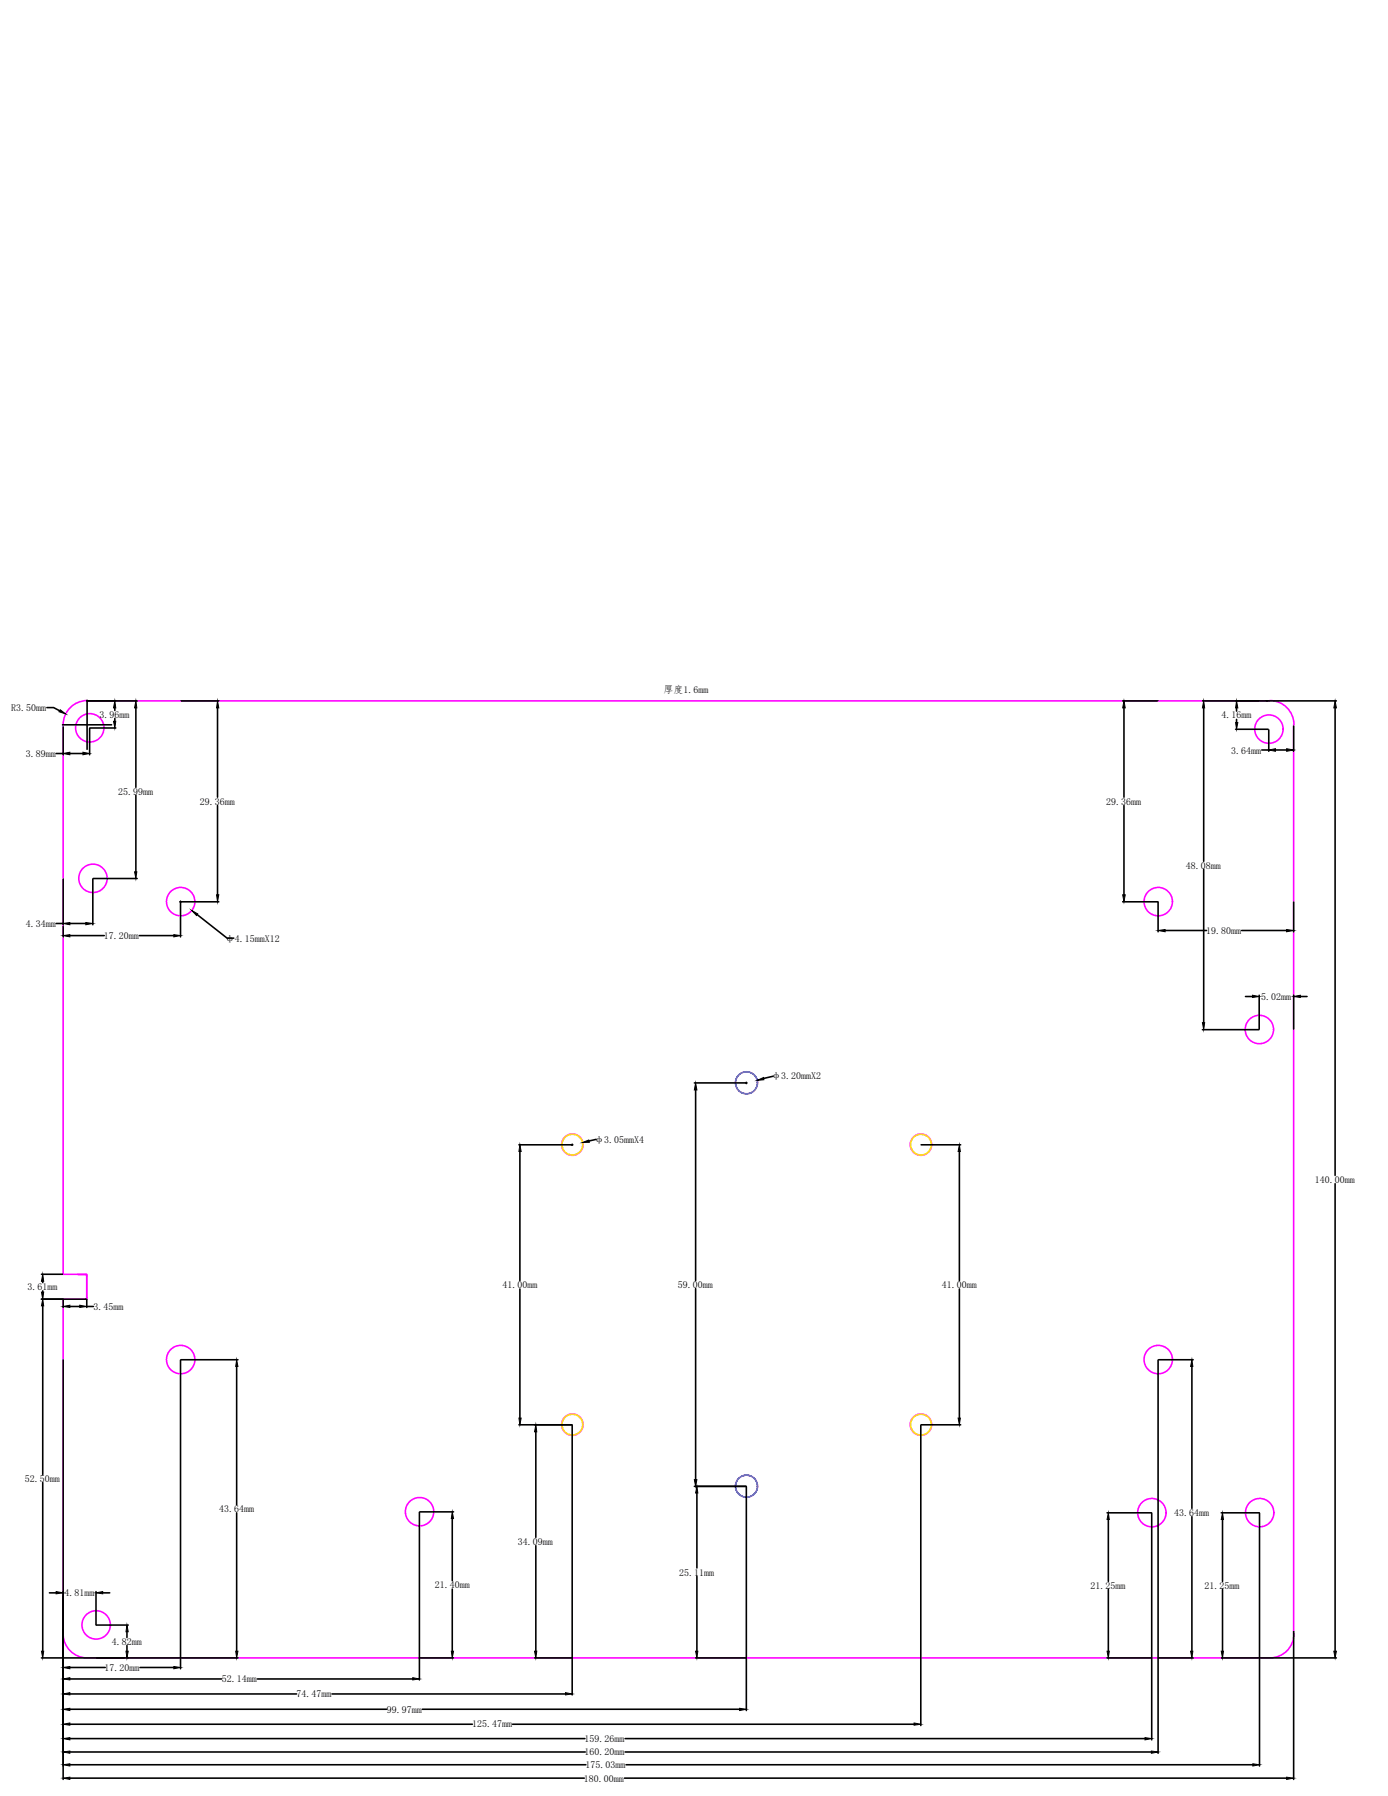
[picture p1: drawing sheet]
<svg xmlns="http://www.w3.org/2000/svg" width="216mm" height="279mm" viewBox="0 0 216 279" stroke-linecap="round" stroke-linejoin="round" font-family="sans-serif">
<!-- layer: 0 -->
<g fill="none" stroke="#f0f" stroke-width=".25">
<path d="M9.8 112.8v85.4l3.7 .1v3.8h-3.7v52.1M13.5 109h184M13.6 109a3.7 3.7 0 0 0-3.8 3.7M197.5 109a3.7 3.7 0 0 1 3.8 3.7M201.2 112.8v141.4M12.1 198.3h1.4v3.8h-1.4M9.8 254.2a3.7 3.7 0 0 0 3.8 3.7M13.5 257.9h184M201.3 254.2a3.7 3.7 0 0 1-3.8 3.7"/>
<circle cx="14" cy="113.2" r="2.21"/>
<circle cx="197.4" cy="113.4" r="2.21"/>
<circle cx="14.5" cy="136.6" r="2.21"/>
<circle cx="28.1" cy="140.3" r="2.21"/>
<circle cx="180.2" cy="140.3" r="2.21"/>
<circle cx="89" cy="178.1" r="1.66"/>
<circle cx="143.3" cy="178.1" r="1.66"/>
<circle cx="195.9" cy="160.2" r="2.21"/>
<circle cx="28.1" cy="211.5" r="2.21"/>
<circle cx="180.2" cy="211.5" r="2.21"/>
<circle cx="65.3" cy="235.2" r="2.21"/>
<circle cx="89" cy="221.6" r="1.66"/>
<circle cx="143.3" cy="221.6" r="1.66"/>
<circle cx="179.2" cy="235.3" r="2.21"/>
<circle cx="195.9" cy="235.3" r="2.21"/>
<circle cx="15" cy="252.8" r="2.21"/>
</g>
<g fill="none" stroke="#00f" stroke-width=".25">
<circle cx="116.1" cy="168.4" r="1.71"/>
<circle cx="116.1" cy="231.2" r="1.71"/>
</g>
<g fill="none" stroke="#ff0" stroke-width=".25">
<circle cx="89" cy="178.1" r="1.61"/>
<circle cx="143.3" cy="178.1" r="1.61"/>
<circle cx="89" cy="221.6" r="1.61"/>
<circle cx="143.3" cy="221.6" r="1.61"/>
</g>
<g fill="none" stroke="#000" stroke-width=".25">
<path d="M7.3 110.1h1l1 .5M8.7 117.2h1.1M9.7 112.8h3.6M9.8 113.1v4.3M10.9 117.2h2M13.4 112.8h.2M13.5 109h7.8M13.5 108.9v3.7M13.5 112.7v.2M13.5 113v3.6M13.7 112.8h3.7M13.9 113.3v4.1"/>
<path d="M14 113.3h4M17.9 110.1v.4M17.9 111.8v.4M21.1 110.1v12.4M28.2 109h5.8M33.8 110.1v13.9M174.6 109h5.5M174.8 110.1v13.9M187 109h20.9M187.2 110.1v23.9M192.2 113.5h5.1M192.3 110.1v.5"/>
<path d="M192.3 111.9v.5M196.3 116.7h1.1M197.4 113.5v3.4M198.4 116.7h1.7M201.2 113v3.9M207.7 110.1v72.8M9.8 136.8v7.1M14.4 136.8v7.1M14.5 136.7h6.8M21.1 123.7v11.9M33.8 125.3v13.9M174.8 125.3v13.9"/>
<path d="M187.2 135.2v23.9M8.7 143.7h1.1M9.8 144.2v1.5M10.9 143.7h2.4M10.9 145.5h5.3M21.7 145.5h5.3M28 140.3h6M28.1 140.2v5.5M30.7 142.3l4.6 3.6h1.1M174.6 140.3h5.5M180.1 140.3v4.7M181.2 144.8h6.5"/>
<path d="M193.1 144.8h7M193.7 155h1.1M195.9 154.8v5.3M201.2 140.3v4.7M201.2 154.8v5.3M202.3 155h1M80.7 178.1h8.4M80.9 179.1v20.1M89 178v.1M92.7 177.3l-1.1 .2M108 168.5h8.2M108.2 169.6v29.6"/>
<path d="M116.1 168.4v.2M120.3 167.4l-1.5 .4M143.3 178.1h6.1M149.2 179.1v20.1M187 160.2h8.8M6.4 198.2h3.3M6.6 199.3v.2M207.7 184.1v72.8M6.4 202.1h7M6.6 200.8v.2M6.6 203.1v26.3M9.8 202.2v1.2"/>
<path d="M9.8 211.6v65.2M10.9 203.2h1.5M13.5 202.2v1.2M13.5 203.2h1M28.1 211.6v48M28.2 211.5h8.8M36.8 212.6v21.5M80.9 200.5v20.1M108.2 200.5v29.7M149.2 200.5v20.1M180.1 211.6v61.2M180.2 211.5h5.4"/>
<path d="M185.4 212.6v22.1M6.6 230.6v26.3M36.8 235.3v21.6M65.2 235.2v26.1M65.3 235.2h5.2M70.3 236.2v9.7M80.7 221.7h8.3M83.3 222.7v16.5M89 221.8v41.9M108 231.2h8M108.4 232.3v11.6M116.1 231.3v34.8"/>
<path d="M143.2 221.8v46.6M143.3 221.7h6.1M172.2 235.3h6.9M172.4 236.4v9.6M179.1 235.4v35.3M185.4 235.9v21M190 235.3h5.9M190.2 236.4v9.6M195.9 235.4v39.3M6.4 257.9h30.6M7.7 247.8h1M10.9 259.4h5.5"/>
<path d="M14.9 247.6v5.2M15 252.8h4.9M16 247.8h1.1M19.7 253.9v.8M19.7 256v.9M21.8 259.4h5.2M65.3 257.9h5.2M70.3 247.2v9.7M83.1 257.9h5.9M83.3 240.5v16.4M108.2 257.9h7.8M108.4 245.2v11.7"/>
<path d="M172.2 257.9h6.9M172.4 247.3v9.6M180.2 257.9h5.4M190 257.9h5.9M190.2 247.3v9.6M196 257.9h11.9M201.2 253.8v23M10.9 261.2h23.6M10.9 263.5h35.2M10.9 268.2h62.6M10.9 270.5h80.1M10.9 272.6h80.1"/>
<path d="M10.9 274.5h80.2M10.9 265.9h49.2M10.9 276.6h80M40 261.2h24.2M51.6 263.5h36.4M65.7 265.9h49.3M79.7 268.2h62.5M97.1 276.6h103M97.2 270.5h80.9M97.2 272.6h81.9M97.4 274.5h97.5"/>
</g>
<g fill="#000" stroke="#000" stroke-width=".16">
<path d="M9.4 110.4l.8 .7-1-.4zM9.8 117.2l1.1-.2v.4zM12.9 117l1 .2-1 .2zM17.7 112.2h.3l-.1 1.1zM17.9 109l.1 1.1h-.3zM21.1 109l.2 1.1h-.4zM33.8 109l.2 1.1h-.3zM174.8 109l.2 1.1h-.4zM187.2 109l.2 1.1h-.4zM192.2 112.4h.3l-.2 1.1zM192.3 109l.2 1.1h-.3zM197.4 116.7l1-.2v.4z"/>
<path d="M200.1 116.5l1.1 .2-1.1 .2zM207.7 109l.2 1.1h-.4zM20.9 135.6h.4l-.2 1.1zM33.7 139.2h.3l-.2 1.1zM174.6 139.2h.4l-.2 1.1zM9.8 143.7l1.1-.2v.4zM9.8 145.5l1.1-.1v.3zM13.3 143.5l1.1 .2-1.1 .2zM27 145.4l1.1 .1-1.1 .2zM29.8 141.6l1 .6-.2 .2zM180.1 144.8l1.1-.2v.4zM187 159.1h.4l-.2 1.1z"/>
<path d="M194.8 154.8l1.1 .2-1.1 .2zM200.1 144.6l1.1 .2-1.1 .2zM201.2 155l1.1-.2v.4zM80.9 178.1l.2 1h-.4zM90.6 177.7l1-.4 .1 .4zM108.2 168.5l.2 1.1h-.4zM117.8 168.1l1-.5v.4zM149.2 178.1l.2 1h-.4zM6.6 198.2l.2 1.1h-.4zM6.6 202.1l.2 1h-.4zM6.4 201h.4l-.2 1.1zM9.8 203.2l1.1-.2v.4z"/>
<path d="M12.4 203l1.1 .2-1.1 .2zM36.8 211.5l.2 1.1h-.3zM185.4 211.5l.1 1.1h-.3zM70.3 235.2l.2 1h-.3zM80.7 220.6h.4l-.2 1.1zM83.3 221.7l.2 1h-.4zM108 230.2h.4l-.2 1zM108.4 231.2l.1 1.1h-.3zM149 220.6h.4l-.2 1.1zM172.4 235.3l.1 1.1h-.3zM190.2 235.3l.1 1.1h-.3zM6.4 256.9h.4l-.2 1z"/>
<path d="M8.7 247.6l1.1 .2-1.1 .1zM9.8 259.4l1.1-.1v.3zM14.9 247.8l1.1-.2v.3zM19.7 252.8l.2 1.1h-.3zM19.6 256.9h.3l-.2 1zM27 259.3l1.1 .1-1.1 .2zM36.7 256.9h.3l-.2 1zM70.2 256.9h.3l-.2 1zM83.1 256.9h.4l-.2 1zM108.2 256.9h.3l-.1 1zM172.2 256.9h.3l-.1 1zM185.2 256.9h.3l-.1 1z"/>
<path d="M190 256.9h.3l-.1 1zM207.5 256.9h.4l-.2 1zM9.8 261.2l1.1-.2v.3zM9.8 263.5l1.1-.2v.4zM9.8 268.2l1.1-.2v.4zM9.8 270.5l1.1-.2v.4zM9.8 272.6l1.1-.2v.4zM9.8 274.5l1.1-.1v.3zM9.8 265.9l1.1-.1v.3zM9.8 276.6l1.1-.1v.3zM64.2 261l1 .2-1 .1zM88 263.3l1 .2-1 .2z"/>
<path d="M115 265.8l1.1 .1-1.1 .2zM142.2 268l1 .2-1 .2zM178.1 270.3l1 .2-1 .2zM179.1 272.4l1 .2-1 .2zM194.9 274.4l1 .1-1 .2zM200.1 276.5l1.1 .1-1.1 .2z"/>
</g>
<g font-size="1.6">
<text x="103.2" y="107.8">厚度1.6mm</text>
<text x="1.7" y="110.6">R3.50mm</text>
<text x="15.5" y="111.7">3.96mm</text>
<text x="190" y="111.8">4.16mm</text>
<text x="4" y="117.7">3.89mm</text>
<text x="191.5" y="117.2">3.64mm</text>
<text x="18.4" y="123.6">25.99mm</text>
<text x="31.1" y="125.2">29.36mm</text>
<text x="172.1" y="125.2">29.36mm</text>
<text x="184.5" y="135.1">48.08mm</text>
<text x="4" y="144.2">4.34mm</text>
<text x="16.2" y="146.1">17.20mm</text>
<text x="35" y="146.5">φ4.15mmX12</text>
<text x="187.6" y="145.3">19.80mm</text>
<text x="196.2" y="155.5">5.02mm</text>
<text x="120" y="167.9">φ3.20mmX2</text>
<text x="92.4" y="177.7">φ3.05mmX4</text>
<text x="204.5" y="184">140.00mm</text>
<text x="4.3" y="200.7">3.61mm</text>
<text x="14.5" y="203.7">3.45mm</text>
<text x="78.1" y="200.4">41.00mm</text>
<text x="105.4" y="200.4">59.00mm</text>
<text x="146.5" y="200.4">41.00mm</text>
<text x="3.9" y="230.5">52.50mm</text>
<text x="34.1" y="235.2">43.64mm</text>
<text x="182.6" y="235.8">43.64mm</text>
<text x="80.6" y="240.3">34.09mm</text>
<text x="105.6" y="245.1">25.11mm</text>
<text x="10" y="248.3">4.81mm</text>
<text x="67.6" y="247.1">21.40mm</text>
<text x="169.6" y="247.2">21.25mm</text>
<text x="187.4" y="247.2">21.25mm</text>
<text x="17.4" y="255.9">4.82mm</text>
<text x="16.3" y="260">17.20mm</text>
<text x="34.5" y="261.7">52.14mm</text>
<text x="46.1" y="264">74.47mm</text>
<text x="60.2" y="266.5">99.97mm</text>
<text x="73.4" y="268.7">125.47mm</text>
<text x="90.9" y="271">159.26mm</text>
<text x="90.9" y="273.1">160.20mm</text>
<text x="91.1" y="275.1">175.03mm</text>
<text x="90.8" y="277.2">180.00mm</text>
</g>
</svg>
